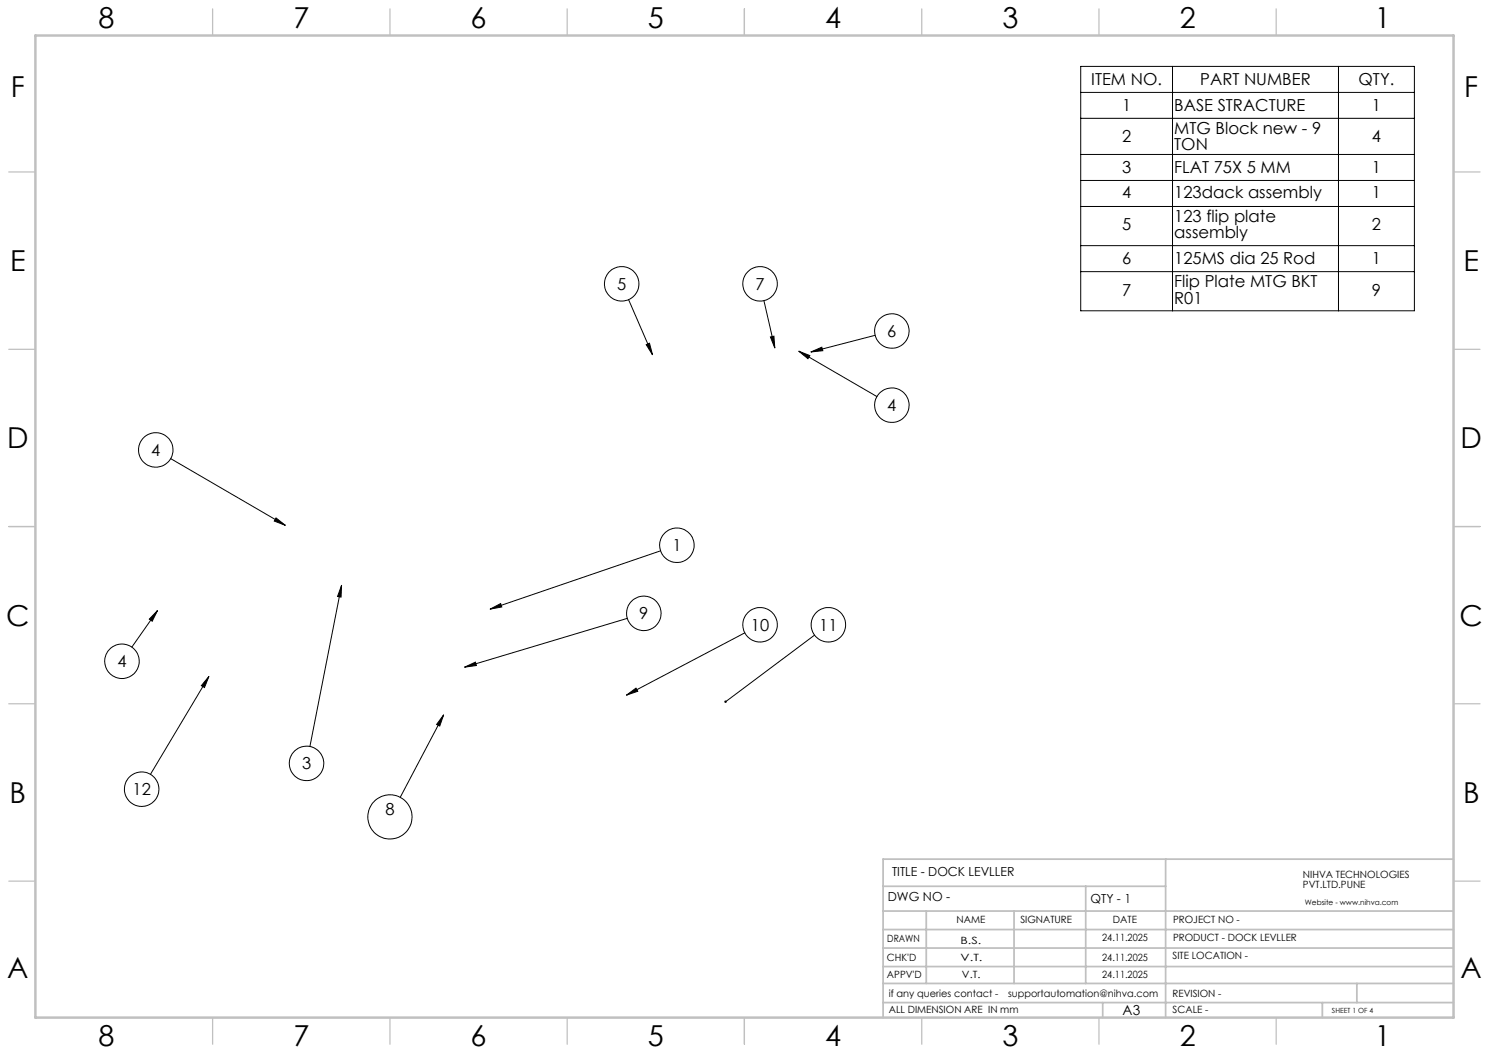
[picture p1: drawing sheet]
<svg xmlns="http://www.w3.org/2000/svg" width="420mm" height="297mm" viewBox="0 0 420 297" stroke-linecap="round" stroke-linejoin="round" font-family="sans-serif">
<g fill="none" stroke="#000" stroke-width=".28">
<path d="M304.8 18.7h94.2v69h-94.2zM330.7 18.7v69M377.5 18.7v69M304.8 26.1h94.2M304.8 33.4h94.2M304.8 43.6h94.2M304.8 50.9h94.2M304.8 58.2h94.2M304.8 69.3h94.2M304.8 76.6h94.2M177.3 84.5l6.7 15.5M182.3 97.2l.9-.4 .8 3.2z"/>
<path d="M215.5 84.8l3 13.3M217.3 95l1-.2 .2 3.3zM225.3 99.1l3.1 1.2-.5 .9zM225.3 99.1l22.1 12.8M228.7 99.3l3.1-1.4 .3 1zM246.8 94.6l-18.1 4.7M48.2 129.4l32.3 18.8M77.9 146.1l2.6 2.1-3.1-1.2zM186.3 155.4l-48 16.4M44.4 172.2l-7.2 10.3M44.4 172.2l-1.5 3-.8-.6zM96.3 165.1l-.1 3.3-1-.2z"/>
<path d="M96.3 165.1l-8.9 45.4M138.3 171.8l2.9-1.6 .3 1zM177 174.4l-45.9 13.8M210.1 178.5l-33.4 17.6M229.8 179.1l-25.2 18.8M58.9 190.8l-1.2 3.1-.9-.5zM58.9 190.8l-16.5 27.6M131.1 188.2l3-1.4 .3 .9zM176.7 196.1l2.7-2 .5 .9zM125.1 201.6l-1.1 3.2-.8-.5zM125.1 201.6l-12.2 23.3"/>
<circle cx="175.3" cy="80.1" r="4.9"/>
<circle cx="214.4" cy="80" r="4.9"/>
<circle cx="251.6" cy="93.4" r="4.9"/>
<circle cx="251.6" cy="114.3" r="4.9"/>
<circle cx="43.9" cy="126.9" r="4.9"/>
<circle cx="190.9" cy="153.8" r="4.9"/>
<circle cx="181.6" cy="173" r="4.9"/>
<circle cx="214.4" cy="176.2" r="4.9"/>
<circle cx="233.7" cy="176.2" r="4.9"/>
<circle cx="34.4" cy="186.5" r="4.9"/>
<circle cx="86.5" cy="215.3" r="4.9"/>
<circle cx="40" cy="222.6" r="4.9"/>
<circle cx="110" cy="230.4" r="6.2"/>
</g>
<g fill="none" stroke="#c0c0c0" stroke-width=".35">
<path d="M60 2.5v7.5M110 2.5v7.5M160 2.5v7.5M210 2.5v7.5M260 2.5v7.5M310 2.5v7.5M360 2.5v7.5M2.5 48.5h7.5M410 48.5h7.5M2.5 98.5h7.5M410 98.5h7.5M2.5 148.5h7.5"/>
<path d="M410 148.5h7.5M2.5 198.5h7.5M410 198.5h7.5M2.5 248.5h7.5M410 248.5h7.5M60 287v7.5M110 287v7.5M160 287v7.5M210 287v7.5M260 287v7.5M310 287v7.5M360 287v7.5"/>
</g>
<g fill="none" stroke="#c0c0c0" stroke-width=".5">
<path d="M249.1 257h160.9M249.1 250h79.7M261.3 257v20.4M286 257v20.4M306.2 250v27.4M328.8 242.3v44.7M410 242.3h-160.9v44.7M249.1 272.6h160.9M249.1 267.4h160.9M249.1 262.2h160.9M249.1 277.4h160.9M382.7 277.4v5.4"/>
<path d="M249.1 282.8h160.9M311 282.8v4.2M373 282.8v4.2"/>
</g>
<path d="M10 10h400v277h-400z" fill="none" stroke="#c0c0c0" stroke-width=".7"/>
<path d="M182.3 97.2l.9-.4 .8 3.2zM217.3 95l1-.2 .2 3.3zM228.7 99.3l3.1-1.4 .3 1zM225.3 99.1l3.1 1.2-.5 .9zM138.3 171.8l2.9-1.6 .3 1zM96.3 165.1l-.1 3.3-1-.2zM44.4 172.2l-1.5 3-.8-.6zM77.9 146.1l2.6 2.1-3.1-1.2zM131.1 188.2l3-1.4 .3 .9zM204.4 197.7v.4l.2-.2-.2 .2a.35 .35 0 0 0 .5 .1 .35 .35 0 0 0 0-.5 .35 .35 0 0 0-.5 0zM176.7 196.1l2.7-2 .5 .9zM125.1 201.6l-1.1 3.2-.8-.5zM58.9 190.8l-1.2 3.1-.9-.5z" fill="#000"/>
<g font-size="8.1">
<text x="27.8" y="8">8</text>
<text x="82.8" y="8">7</text>
<text x="132.8" y="8">6</text>
<text x="182.8" y="8">5</text>
<text x="232.8" y="8">4</text>
<text x="282.8" y="8">3</text>
<text x="332.8" y="8">2</text>
<text x="387.8" y="8">1</text>
<text x="3" y="27.2">F</text>
<text x="413" y="27.2">F</text>
<text x="2.8" y="76.5">E</text>
<text x="412.8" y="76.5">E</text>
<text x="2" y="126.5">D</text>
<text x="412" y="126.5">D</text>
<text x="1.7" y="176.5">C</text>
<text x="411.7" y="176.5">C</text>
<text x="2.7" y="226.5">B</text>
<text x="412.7" y="226.5">B</text>
<text x="2" y="275.7">A</text>
<text x="412" y="275.7">A</text>
<text x="27.8" y="295">8</text>
<text x="82.8" y="295">7</text>
<text x="132.8" y="295">6</text>
<text x="182.8" y="295">5</text>
<text x="232.8" y="295">4</text>
<text x="282.8" y="295">3</text>
<text x="332.8" y="295">2</text>
<text x="387.8" y="295">1</text>
</g>
<g font-size="4.7">
<text x="307.8" y="24">ITEM NO.</text>
<text x="338.6" y="24">PART NUMBER</text>
<text x="383.2" y="24">QTY.</text>
<text x="316.5" y="31.4">1</text>
<text x="331.2" y="31.4">BASE STRACTURE</text>
<text x="387" y="31.4">1</text>
<text x="316.5" y="40.1">2</text>
<text x="331.2" y="37.9">MTG Block new - 9</text>
<text x="387" y="40.1">4</text>
<text x="331.2" y="42.4">TON</text>
<text x="316.5" y="48.9">3</text>
<text x="331.2" y="48.9">FLAT 75X 5 MM</text>
<text x="387" y="48.9">1</text>
<text x="316.5" y="55.8">4</text>
<text x="331.2" y="55.8">123dack assembly</text>
<text x="387" y="55.8">1</text>
<text x="316.5" y="65">5</text>
<text x="331.2" y="62.7">123 flip plate</text>
<text x="387" y="65">2</text>
<text x="331.2" y="67.2">assembly</text>
<text x="316.5" y="74.6">6</text>
<text x="331.2" y="74.6">125MS dia 25 Rod</text>
<text x="387" y="74.6">1</text>
<text x="174.1" y="81.8">5</text>
<text x="213.1" y="81.8">7</text>
<text x="316.5" y="83.3">7</text>
<text x="331.2" y="81.1">Flip Plate MTG BKT</text>
<text x="387" y="83.3">9</text>
<text x="331.2" y="85.6">R01</text>
<text x="250.3" y="95.1">6</text>
<text x="250.3" y="116">4</text>
<text x="42.7" y="128.6">4</text>
<text x="189.7" y="155.5">1</text>
<text x="180.3" y="174.7">9</text>
<text x="211.8" y="177.9">10</text>
<text x="231.1" y="177.9">11</text>
<text x="33.1" y="188.2">4</text>
<text x="85.2" y="217">3</text>
<text x="37.4" y="224.3">12</text>
<text x="108.7" y="229.9">8</text>
</g>
<text font-size="3.9" x="316.7" y="286.4">A3</text>
<g font-size="3.5">
<text x="251.6" y="247">TITLE - DOCK LEVLLER</text>
<text x="250.4" y="254.2">DWG NO -</text>
<text x="307.6" y="254.8">QTY - 1</text>
</g>
<g font-size="2.8">
<text x="367.5" y="247.7">NIHVA TECHNOLOGIES</text>
<text x="367.5" y="250.5">PVT.LTD.PUNE</text>
<text x="269.8" y="260.4">NAME</text>
<text x="287.8" y="260.4">SIGNATURE</text>
<text x="313.9" y="260.5">DATE</text>
<text x="330.9" y="260.5">PROJECT NO -</text>
<text x="250.3" y="265.7">DRAWN</text>
<text x="270.9" y="266.1">B.S.</text>
<text x="310.9" y="265.5">24.11.2025</text>
<text x="330.9" y="265.5">PRODUCT - DOCK LEVLLER</text>
<text x="250.2" y="271.1">CHK'D</text>
<text x="250.2" y="275.8">APPV'D</text>
<text x="270.9" y="271.1">V.T.</text>
<text x="271.3" y="275.8">V.T.</text>
<text x="310.9" y="271.1">24.11.2025</text>
<text x="310.9" y="275.8">24.11.2025</text>
<text x="330.7" y="270.6">SITE LOCATION -</text>
<text x="250.7" y="281.1">if any queries contact -</text>
<text x="284.3" y="281.1">supportautomation@nihva.com</text>
<text x="330.7" y="281.1">REVISION -</text>
<text x="250.7" y="285.6">ALL DIMENSION ARE IN mm</text>
<text x="330.7" y="285.6">SCALE -</text>
</g>
<text font-size="2.1" x="368.1" y="255.1">Website - www.nihva.com</text>
<text font-size="2" x="375.7" y="285.6">SHEET 1 OF 4</text>
</svg>
